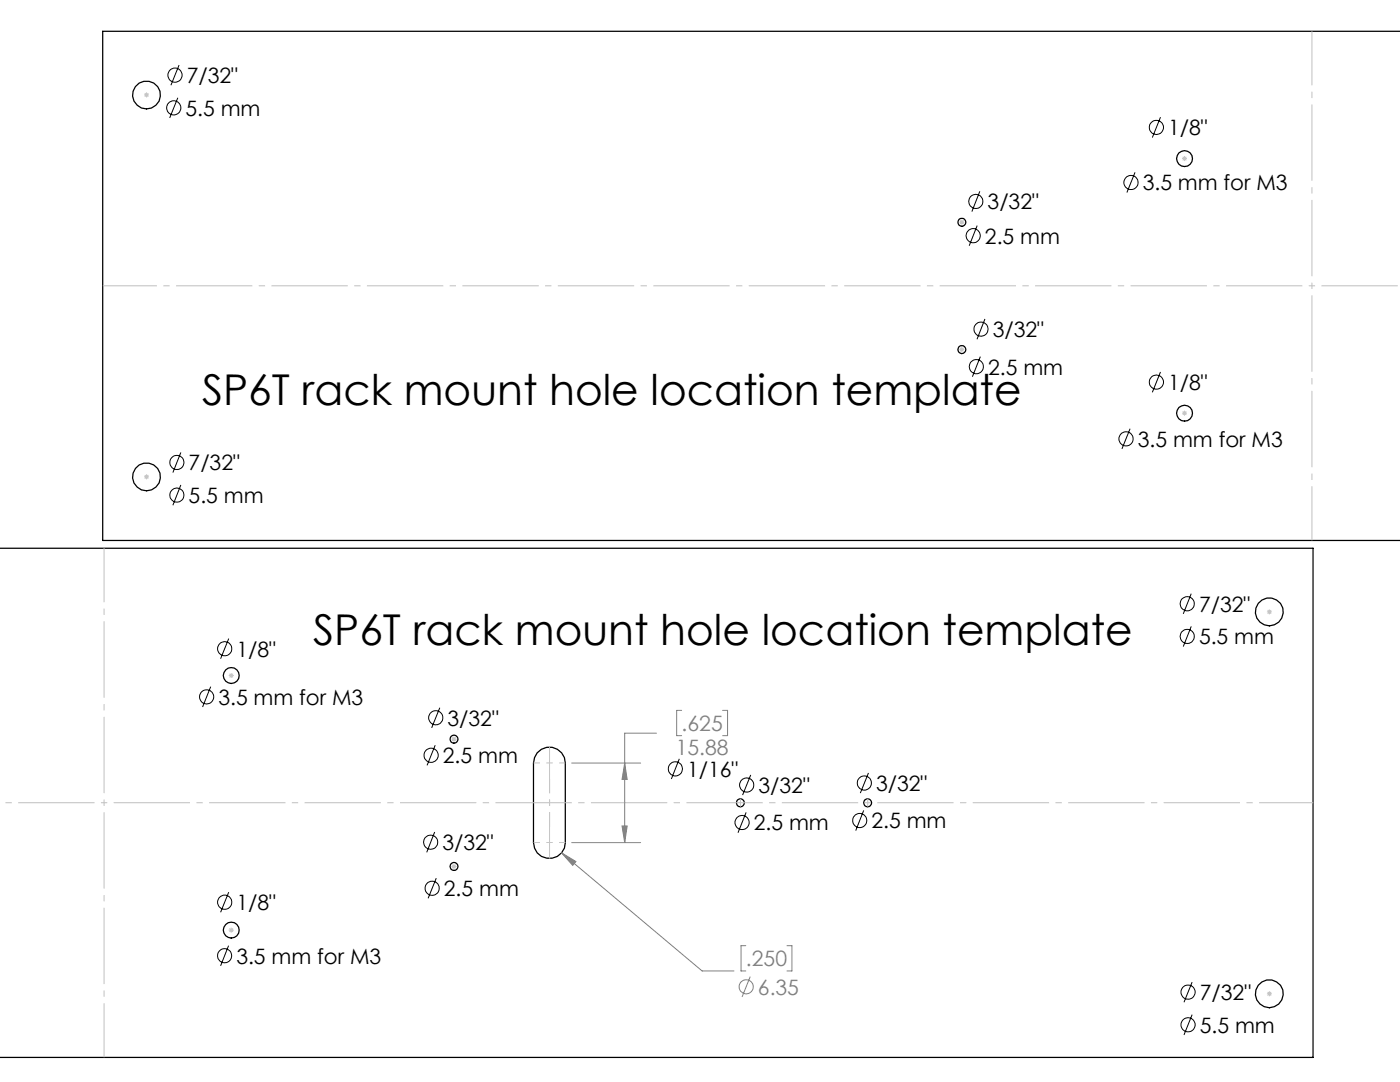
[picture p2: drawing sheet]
<svg xmlns="http://www.w3.org/2000/svg" width="279mm" height="216mm" viewBox="0 0 279 216" stroke-linecap="round" stroke-linejoin="round" font-family="sans-serif">
<g fill="none" stroke="#000" stroke-width=".25">
<path d="M279.4 6.2h-258.9v101.6h258.9M-.1 109.4h262.1v101.6h-262.1M107.2 150.2a3.2 3.2 0 0 1 3.5-.9 3.2 3.2 0 0 1 2.1 3v15.8a3.2 3.2 0 0 1-3.2 3.2 3.2 3.2 0 0 1-3.1-3.2v-15.8l.2-1.1z"/>
<circle cx="29.2" cy="19" r="2.78"/>
<circle cx="236.4" cy="31.6" r="1.59"/>
<circle cx="191.9" cy="44.4" r=".8"/>
<circle cx="191.9" cy="69.8" r=".8"/>
<circle cx="29.2" cy="95.2" r="2.78"/>
<circle cx="236.4" cy="82.4" r="1.59"/>
<circle cx="46.2" cy="134.8" r="1.58"/>
<circle cx="253.3" cy="122.1" r="2.79"/>
<circle cx="90.6" cy="147.5" r=".79"/>
<circle cx="90.6" cy="172.9" r=".79"/>
<circle cx="147.8" cy="160.2" r=".79"/>
<circle cx="173.2" cy="160.2" r=".79"/>
<circle cx="46.2" cy="185.6" r="1.58"/>
<circle cx="253.3" cy="198.3" r="2.79"/>
</g>
<g fill="none" stroke="#000" stroke-width=".2">
<path d="M35.5 19.5l-1.6 4M35.7 13l-1.6 4M195.5 38.2l-1.5 4M226.5 34.4l-1.6 4M231.6 23.4l-1.6 4M195 45l-1.6 4M195.7 71.2l-1.6 4M196.6 63.6l-1.6 4.1M231.6 74.2l-1.6 4.1M36.1 90.3l-1.6 4M36.1 96.8l-1.6 4M225.5 85.5l-1.6 4.1"/>
<path d="M237.7 118.5l-1.6 4M42.1 137l-1.7 4.1M45.6 127.4l-1.6 4M237.7 125l-1.6 4M86.9 148.7l-1.7 4M87.8 141.2l-1.7 4M135.6 151.4l-1.6 4M149.8 154.6l-1.6 4M173.3 154.2l-1.6 4.1M45.6 178l-1.6 4M86.7 166l-1.5 4.1M87.1 175.2l-1.7 4"/>
<path d="M148.9 162.1l-1.6 4.1M172.4 161.7l-1.6 4M45.6 188.7l-1.6 4M237.9 196l-1.6 4M237.9 202.5l-1.6 4"/>
<circle cx="34.9" cy="15" r="1.41"/>
<circle cx="34.7" cy="21.5" r="1.41"/>
<circle cx="225.7" cy="36.4" r="1.41"/>
<circle cx="230.8" cy="25.4" r="1.42"/>
<circle cx="194.2" cy="47" r="1.41"/>
<circle cx="194.7" cy="40.2" r="1.4"/>
<circle cx="194.8" cy="73.2" r="1.41"/>
<circle cx="195.8" cy="65.7" r="1.42"/>
<circle cx="230.8" cy="76.2" r="1.41"/>
<circle cx="35.3" cy="92.3" r="1.42"/>
<circle cx="35.3" cy="98.8" r="1.41"/>
<circle cx="224.7" cy="87.6" r="1.41"/>
<circle cx="41.2" cy="139.1" r="1.42"/>
<circle cx="44.8" cy="129.5" r="1.41"/>
<circle cx="236.9" cy="127" r="1.41"/>
<circle cx="236.9" cy="120.5" r="1.4"/>
<circle cx="86" cy="150.7" r="1.41"/>
<circle cx="87" cy="143.2" r="1.42"/>
<circle cx="134.8" cy="153.4" r="1.42"/>
<circle cx="149" cy="156.7" r="1.41"/>
<circle cx="172.5" cy="156.2" r="1.42"/>
<circle cx="85.9" cy="168.1" r="1.41"/>
<circle cx="86.3" cy="177.2" r="1.41"/>
<circle cx="148.1" cy="164.1" r="1.41"/>
<circle cx="171.6" cy="163.7" r="1.41"/>
<circle cx="44.8" cy="190.7" r="1.42"/>
<circle cx="44.8" cy="180" r="1.41"/>
<circle cx="237.1" cy="198" r="1.42"/>
<circle cx="237.1" cy="204.5" r="1.41"/>
</g>
<g fill="none" stroke="#808080" stroke-width=".2">
<path d="M114.1 152.3h13.7M124.7 152.3l.5 3.2h-1.1zM131 146.3h-6.3v21.8M136 141.7h-1v5.1h1M144.2 141.7h1v5.1h-1M112.1 170.2l28 23.5h6.4M112.1 170.2l2.8 1.7-.6 .8zM114.1 168.1h13.7M124.1 164.8h1.1l-.5 3.3zM148.8 188.7h-.9v5h.9M149.7 194.9l-1.6 4M157.1 188.7h.9v5h-.9"/>
<circle cx="148.9" cy="196.9" r="1.4"/>
</g>
<g fill="none" stroke="#c0c0c0" stroke-width=".2">
<path d="M28.8 18.9h.9M28.9 18.6l.7 .7M29.2 18.5v.9M29.6 18.6l-.7 .7M235.9 31.6h1M236 31.3l.7 .7M236.4 31.2v.9M236.7 31.3l-.7 .7M191.5 44.3h.9M191.6 44l.7 .7M191.9 43.9v.9M192.3 44l-.7 .7"/>
<path d="M191.5 69.7h.9M191.6 69.4l.7 .7M191.9 69.3v.9M192.3 69.4l-.7 .7M28.8 95.1h.9M28.9 94.8l.7 .7M29.2 94.7v.9M29.6 94.8l-.7 .7M235.9 82.4h1M236 82.1l.7 .7M236.4 82v.9M236.7 82.1l-.7 .7"/>
<path d="M45.6 134.8h1.1M45.8 134.4l.7 .7M46.1 134.3v1M46.5 134.4l-.7 .7M252.8 122.1h1M253 121.7l.7 .7M253.3 121.6v1M253.7 121.7l-.7 .7M90.1 147.5h1M90.2 147.1l.7 .7M90.6 147v1M90.9 147.1l-.7 .7"/>
<path d="M90.1 172.9h1M90.2 172.5l.7 .7M90.6 172.4v1M90.9 172.5l-.7 .7M45.6 185.6h1.1M45.8 185.2l.7 .7M46.1 185.1v1M46.5 185.2l-.7 .7M252.8 198.3h1M253 197.9l.7 .7M253.3 197.8v1M253.7 197.9l-.7 .7"/>
</g>
<path d="M147.8 159.4v1.6M173.2 159.4v1.6" fill="none" stroke="#c0c0c0" stroke-width=".2" stroke-dasharray="15.2 1.3 1.3 1.3" stroke-linecap="butt"/>
<path d="M261.8 6.2v101.6M20.5 57h258.9M20.8 109.4v101.6M-.1 160.2h262.2" fill="none" stroke="#c0c0c0" stroke-width=".2" stroke-dasharray="15.2 1.3 1.3 1.3" stroke-dashoffset="4.4" stroke-linecap="butt"/>
<path d="M109.7 155.4v9.5" fill="none" stroke="#c0c0c0" stroke-width=".2" stroke-dasharray="15.2 1.3 1.3 1.3" stroke-dashoffset="12.4" stroke-linecap="butt"/>
<path d="M109.7 149.1v22.2" fill="none" stroke="#c0c0c0" stroke-width=".2" stroke-dasharray="15.2 1.3 1.3 1.3" stroke-dashoffset="6" stroke-linecap="butt"/>
<path d="M106.5 152.2h6.3M106.5 168.1h6.3" fill="none" stroke="#c0c0c0" stroke-width=".2" stroke-dasharray="15.2 1.3 1.3 1.3" stroke-dashoffset="14" stroke-linecap="butt"/>
<path d="M112.1 170.2l2.2 2.5 .6-.8zM124.7 152.3l.5 3.2h-1.1zM124.1 164.8h1.1l-.5 3.3z" fill="#808080"/>
<g font-size="8.5">
<text x="40.3" y="80.9">SP6T rack mount hole location template</text>
<text x="62.5" y="128.8">SP6T rack mount hole location template</text>
</g>
<g font-size="4.2">
<text x="37.3" y="16.6">7/32&quot;</text>
<text x="37" y="23.1">5.5 mm</text>
<text x="233.1" y="27">1/8&quot;</text>
<text x="197.1" y="41.8">3/32&quot;</text>
<text x="228.1" y="38">3.5 mm for M3</text>
<text x="196.6" y="48.6">2.5 mm</text>
<text x="198.1" y="67.3">3/32&quot;</text>
<text x="197.2" y="74.7">2.5 mm</text>
<text x="233.1" y="77.8">1/8&quot;</text>
<text x="227.1" y="89.2">3.5 mm for M3</text>
<text x="37.6" y="93.9">7/32&quot;</text>
<text x="37.6" y="100.4">5.5 mm</text>
<text x="239.3" y="122.1">7/32&quot;</text>
<text x="47.2" y="131">1/8&quot;</text>
<text x="239.3" y="128.6">5.5 mm</text>
<text x="43.6" y="140.6">3.5 mm for M3</text>
<text x="89.3" y="144.8">3/32&quot;</text>
<text x="88.4" y="152.3">2.5 mm</text>
<text x="137.1" y="155">1/16&quot;</text>
<text x="151.4" y="158.2">3/32&quot;</text>
<text x="174.8" y="157.8">3/32&quot;</text>
<text x="150.4" y="165.7">2.5 mm</text>
<text x="173.9" y="165.3">2.5 mm</text>
<text x="88.3" y="169.6">3/32&quot;</text>
<text x="88.6" y="178.8">2.5 mm</text>
<text x="47.2" y="181.6">1/8&quot;</text>
<text x="47.2" y="192.3">3.5 mm for M3</text>
<text x="239.4" y="199.6">7/32&quot;</text>
<text x="239.4" y="206.1">5.5 mm</text>
</g>
<g font-size="4.2" fill="#808080">
<text x="136" y="145.8">.625</text>
<text x="134.9" y="150.6">15.88</text>
<text x="148.9" y="192.8">.250</text>
<text x="151.3" y="198.5">6.35</text>
</g>
</svg>
